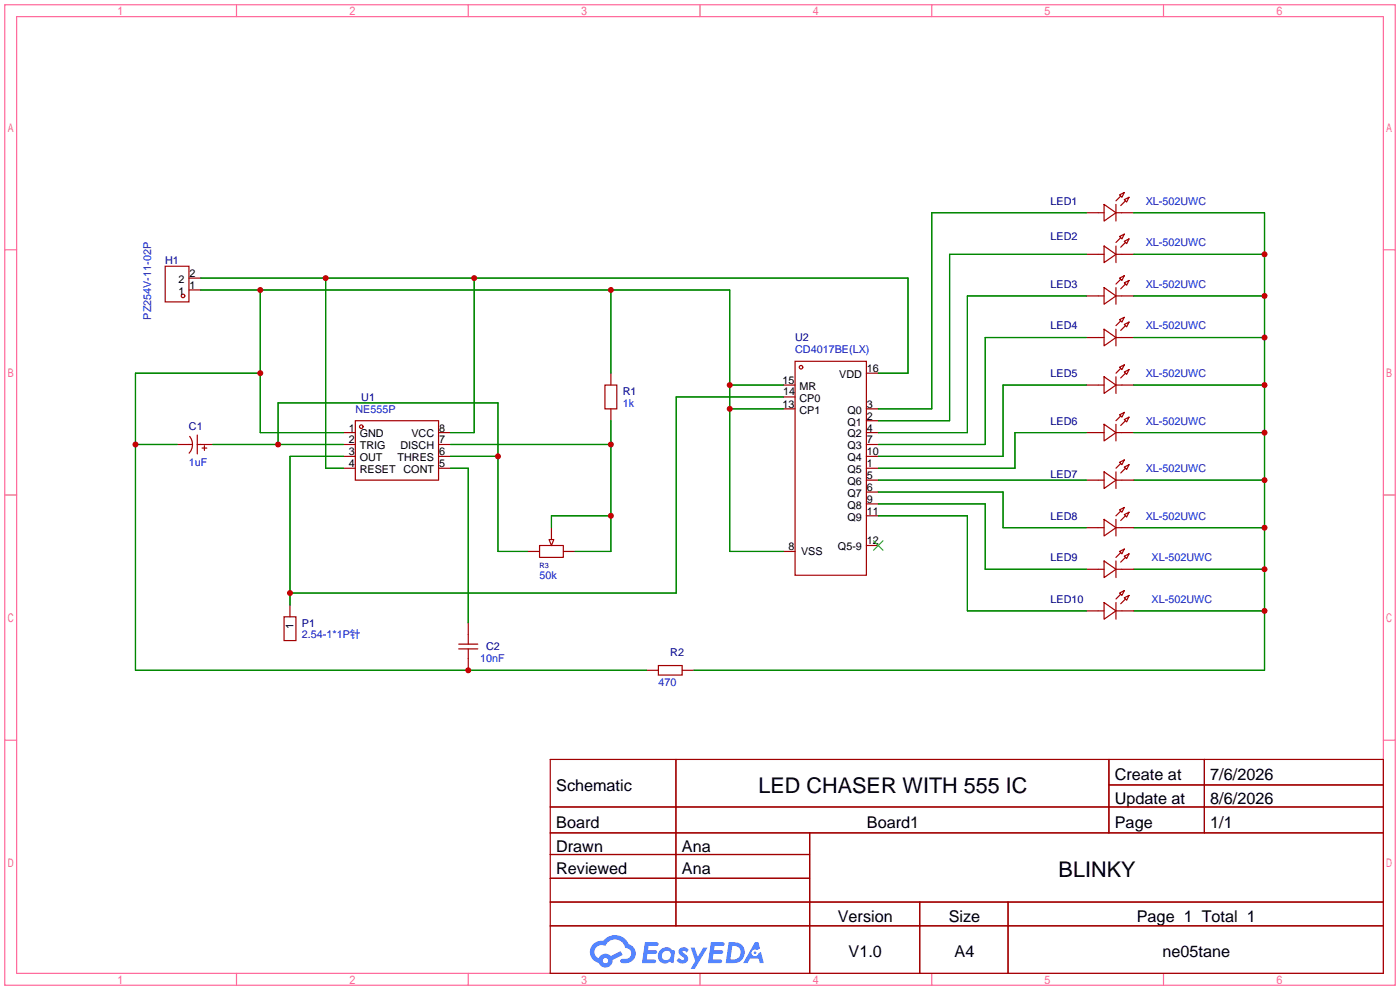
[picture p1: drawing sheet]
<svg xmlns="http://www.w3.org/2000/svg" width="299mm" height="212mm" viewBox="0 0 299 212" stroke-linecap="round" stroke-linejoin="round" font-family="sans-serif">
<g fill="none" stroke="#f69" stroke-width=".25">
<path d="M1 1h297.2v209.6h-297.2zM3.6 3.6h292.1v204.4h-292.1zM50.5 1v2.6M100.1 1v2.6M149.6 1v2.6M199.1 1v2.6M248.7 1v2.6M1 53.4h2.6M295.7 53.4h2.5M1 105.8h2.6M295.7 105.8h2.5M1 158.2h2.6"/>
<path d="M295.7 158.2h2.5M50.5 208v2.6M100.1 208v2.6M149.6 208v2.6M199.1 208v2.6M248.7 208v2.6"/>
</g>
<g fill="none" stroke="#a10000" stroke-width=".25">
<path d="M117.6 162.3h178.1v45.7h-178.1zM117.6 172.5h178.1M117.6 178h178.1M144.5 162.3v35.6M173 178v30M237 162.3v15.7M237 167.8h58.7M257.4 162.3v15.7M117.6 182.6h55.4M117.6 192.8h178.1M117.6 187.7h55.4M117.6 197.9h178.1"/>
<path d="M196.6 192.8v15.2M215.4 192.8v15.2"/>
</g>
<g fill="#5487ff">
<path d="M145.3 202.7a1.3 1.3 0 0 1 1.9 .3l-.4 .6a.54 .54 0 0 0-.9-.2l.1 .2a1.34 1.34 0 0 1 .9 1.8 1.47 1.47 0 0 1-2.3-.1l.5-.6 .8 .5a.31 .31 0 0 0 .4-.3 .31 .31 0 0 0-.3-.4 1.12 1.12 0 0 1-.7-1.8z"/>
<path d="M147.6 202.5h.9l.6 2 1.2-2h.9l-2.7 4.6h-.9l1-1.7z"/>
<path d="M137.8 201.4h1.7a1.31 1.31 0 0 1 1.2 .2 .4 .4 0 0 1-.3 .5l-1.8 .1-.1 .9h1.6a.4 .4 0 0 1 .4 .4 .4 .4 0 0 1-.5 .4h-1.6l-.2 1.2h1.4a.46 .46 0 0 1 .5 0 .46 .46 0 0 1 .1 .5l-.4 .2h-2.6z"/>
<path d="M151.9 201.4h1.7a1.32 1.32 0 0 1 1.2 .2 .39 .39 0 0 1-.3 .5l-1.8 .1-.1 .9h1.6a.4 .4 0 0 1 .4 .4 .4 .4 0 0 1-.4 .4h-1.7l-.2 1.2h1.4a.46 .46 0 0 1 .5 0 .46 .46 0 0 1 .1 .5l-.4 .2h-2.6z"/>
<path d="M161.3 201.4h.8l.3 1.3-.6 .4a.75 .75 0 0 0-1.1 .3 .75 .75 0 0 0 .5 1 .75 .75 0 0 0 .9-.7l.5-.2 .6 2.3h-.8l-.3-.9h-1.8l-.5 .9h-1z"/>
<path d="M155.7 201.4l-.6 4.4h1.5a2.27 2.27 0 0 0 2.6-2.2 2.27 2.27 0 0 0-2.7-2.2zM156.5 202.1a1.5 1.5 0 0 1 1.8 1.6 1.5 1.5 0 0 1-1.9 1.4h-.3z"/>
<path d="M141.2 203a1.6 1.6 0 0 0-.3 2.3 1.6 1.6 0 0 0 2.3 .2l.7 .3 .3-2.4-.1-.3-.5-.1a1.58 1.58 0 0 0-2.4 0zM141.8 203.5a.98 .98 0 0 1 1.6 .4 .98 .98 0 0 1-1.1 1.3 .94 .94 0 0 1-.9-.7 .94 .94 0 0 1 .4-1z"/>
<path d="M126.8 201.8a2.37 2.37 0 0 0 1.1 4 1.54 1.54 0 0 0 1.8 1 1.54 1.54 0 0 0 1.2-1.6l2.2-1.1-.5-.8-2 1a1.57 1.57 0 0 0-2.7 .5 1.5 1.5 0 0 1-.7-2.1 1.5 1.5 0 0 1 2.2-.5 2.23 2.23 0 0 1 2.3-1.4 2.23 2.23 0 0 1 2 1.8 1.16 1.16 0 0 1 1.2 1.1 1.16 1.16 0 0 1-1.1 1.2h-.7a.47 .47 0 0 0-.5 .4 .47 .47 0 0 0 .4 .5 2.17 2.17 0 0 0 2.5-.9 2.17 2.17 0 0 0-.3-2.7l-.8-.4a3.2 3.2 0 0 0-5.5-.7l-1.1 .1zM128.8 205.3a.6 .6 0 0 1 1.2 0 .6 .6 0 0 1-1.2 0z"/>
<circle cx="161.4" cy="203.6" r=".28"/>
</g>
<g fill="none" stroke="#a10000" stroke-width=".25">
<path d="M35.3 56.9h5.1v7.6h-5.1zM40.4 59.4h2.5M232.2 45.5h3.8M232.2 54.4h3.8M236 43.7l2.5 1.8-2.5 1.7zM236 52.6l2.5 1.8-2.5 1.7zM238.5 45.5h3.8M238.5 43.7v3.5M238.5 52.6v3.5M238.5 54.4h3.8M239.3 41.7l1-.6-.5 1.1zM239.3 50.5l1-.5-.5 1.1z"/>
<path d="M239.3 59.4l1-.5-.5 1zM239.5 41.9l-1 1M239.5 50.8l-1 1M239.5 59.7l-1 1M240.3 42.7l1-.5-.5 1zM240.3 51.6l1-.5-.5 1zM240.5 42.9l-1 1M240.5 51.8l-1 1M40.4 62h2.5M130.6 79.8v2.5M169.9 77.2h15.3v45.7h-15.3zM185.2 79.8h2.5"/>
<path d="M232.2 63.2h3.8M232.2 72.1h3.8M236 61.5l2.5 1.7-2.5 1.8zM236 70.4l2.5 1.7-2.5 1.8zM238.5 61.5v3.5M238.5 70.4v3.5M238.5 63.2h3.8M238.5 72.1h3.8M239.3 68.3l1-.5-.5 1zM239.3 78.5l1-.5-.5 1zM239.5 68.6l-1 1M239.5 78.7l-1 1.1"/>
<path d="M240.3 60.5l1-.6-.5 1.1zM240.3 69.3l1-.5-.5 1zM240.3 79.5l1-.5-.5 1zM240.5 60.7l-1 1M240.5 69.6l-1 1M240.5 79.8l-1 1M37.8 95h3.3M40.5 93.3a2.74 2.74 0 0 1-.1 3.6M42.2 95h3.3M42.2 93v4M43.2 95.8h1M43.7 95.2v1.1"/>
<path d="M73.4 92.5h2.5M73.4 95h2.5M73.4 97.5h2.5M75.9 89.9h17.8v12.7h-17.8zM93.7 92.5h2.6M93.7 95h2.6M93.7 97.5h2.6M129.3 82.3h2.5v5.1h-2.5zM130.6 87.4v2.5M167.4 82.3h2.5M167.4 84.8h2.5M167.4 87.4h2.5"/>
<path d="M185.2 92.5h2.5M185.2 95h2.5M185.2 97.5h2.5M185.2 87.4h2.5M185.2 89.9h2.5M232.2 92.5h3.8M232.2 82.3h3.8M236 80.5l2.5 1.8-2.5 1.8zM236 90.7l2.5 1.8-2.5 1.7zM238.5 92.5h3.8M238.5 82.3h3.8M238.5 80.5v3.6"/>
<path d="M238.5 90.7v3.5M239.3 88.6l1-.5-.5 1.1zM239.3 98.8l1-.5-.5 1zM239.5 88.9l-1 1M239.5 99.1l-1 1M240.3 89.7l1-.5-.5 1zM240.3 99.8l1-.5-.5 1zM240.5 89.9l-1 1M73.4 100.1h2.5M93.7 100.1h2.6M112.8 117.9h2.5M115.3 116.6h5.1v2.5h-5.1z"/>
<path d="M117.3 115.3h1.1l-.5 1.3zM117.9 112.8v2.5M120.4 117.9h2.5M167.4 117.9h2.5M185.2 100.1h2.5M185.2 110.2h2.5M185.2 107.7h2.5M185.2 105.2h2.5M185.2 102.6h2.5M185.2 116.6h2.5M232.2 102.6h3.8M232.2 112.8h3.8"/>
<path d="M236 100.8l2.5 1.8-2.5 1.8zM236 111l2.5 1.8-2.5 1.8zM236 119.9l2.5 1.8-2.5 1.7zM238.5 102.6h3.8M238.5 100.8v3.6M238.5 111v3.6M238.5 119.9v3.5M238.5 112.8h3.8M239.3 109l1-.5-.5 1zM239.3 117.9l1-.6-.5 1.1zM239.5 109.2l-1 1M239.5 118.1l-1 1"/>
<path d="M240.3 110l1-.5-.5 1zM240.3 118.9l1-.5-.5 1zM240.5 100.1l-1 1M240.5 110.2l-1 1.1M240.5 119.1l-1 1M60.7 131.8h2.5v5.1h-2.5zM62 129.3v2.5M98 138.7h4.1M98 137.7h4.1M100.1 133.1v4.6M100.1 138.7v4.6M232.2 121.7h3.8"/>
<path d="M232.2 130.6h3.8M236 128.8l2.5 1.8-2.5 1.7zM238.5 128.8v3.5M238.5 121.7h3.8M238.5 130.6h3.8M239.3 126.7l1-.5-.5 1.1zM239.5 127l-1 1M240.3 127.8l1-.5-.5 1zM240.5 128l-1 1M138.2 143.3h2.5M140.7 142.2h5.1v2.1h-5.1zM145.8 143.3h2.5"/>
<circle cx="39.1" cy="63.2" r=".38"/>
<circle cx="171.2" cy="78.5" r=".38"/>
<circle cx="77.2" cy="91.2" r=".38"/>
</g>
<path d="M186.7 115.6l2 2M188.7 115.6l-2 2" fill="none" stroke="#3c3" stroke-width=".25"/>
<g fill="none" stroke="#008700" stroke-width=".25">
<path d="M42.9 59.4h151.2v20.4h-6.4M69.6 59.4v40.7h3.8M101.3 59.4v33.1h-5M232.2 45.5h-33.1v41.9h-11.4M232.2 54.4h-29.3v35.5h-15.2M242.3 45.5h28v97.8h-122M242.3 54.4h28M42.9 62h113.1v55.9h11.4M55.6 79.8h-26.6v63.5h109.2M55.6 62v30.5h17.8M130.6 62v17.8M232.2 63.2h-25.4v29.3h-19.1"/>
<path d="M232.2 72.1h-21.6v22.9h-22.9M242.3 72.1h28M242.3 63.2h28M29 95h8.8M45.5 95h27.9M59.4 95v-8.9h47v31.8h6.4M73.4 97.5h-11.4v31.8M96.3 95h34.3M96.3 97.5h10.1M130.6 89.9v28h-7.7M156 82.3h11.4M156 87.4h11.4"/>
<path d="M167.4 84.8h-22.9v41.9h-82.5M232.2 92.5h-15.3v7.6h-29.2M232.2 82.3h-17.8v15.2h-26.7M242.3 92.5h28M242.3 82.3h28M96.3 100.1h3.8v33M130.6 110.2h-12.7v2.6M187.7 110.2h19.1v20.4h25.4M187.7 107.7h22.9v14h21.6M187.7 105.2h26.7v7.6h17.8M187.7 102.6h44.5M242.3 112.8h28"/>
<path d="M242.3 102.6h28M242.3 130.6h28M242.3 121.7h28"/>
</g>
<g fill="#c00">
<circle cx="101.3" cy="59.4" r=".63"/>
<circle cx="69.6" cy="59.4" r=".63"/>
<circle cx="130.6" cy="95" r=".63"/>
<circle cx="130.6" cy="110.2" r=".63"/>
<circle cx="62" cy="126.7" r=".63"/>
<circle cx="106.4" cy="97.5" r=".63"/>
<circle cx="59.4" cy="95" r=".63"/>
<circle cx="100.1" cy="143.3" r=".63"/>
<circle cx="29" cy="95" r=".63"/>
<circle cx="55.6" cy="79.8" r=".63"/>
<circle cx="55.6" cy="62" r=".63"/>
<circle cx="130.6" cy="62" r=".63"/>
<circle cx="156" cy="82.3" r=".63"/>
<circle cx="156" cy="87.4" r=".63"/>
<circle cx="270.3" cy="130.6" r=".63"/>
<circle cx="270.3" cy="121.7" r=".63"/>
<circle cx="270.3" cy="112.8" r=".63"/>
<circle cx="270.3" cy="102.6" r=".63"/>
<circle cx="270.3" cy="92.5" r=".63"/>
<circle cx="270.3" cy="82.3" r=".63"/>
<circle cx="270.3" cy="72.1" r=".63"/>
<circle cx="270.3" cy="63.2" r=".63"/>
<circle cx="270.3" cy="54.4" r=".63"/>
</g>
<g font-size="4.6">
<text x="162.1" y="169.4">LED CHASER WITH 555 IC</text>
<text x="226.3" y="187.4">BLINKY</text>
</g>
<g font-size="3.5">
<text x="238.3" y="166.7">Create at</text>
<text x="258.7" y="166.7">7/6/2026</text>
<text x="118.9" y="169.1">Schematic</text>
<text x="238.3" y="171.8">Update at</text>
<text x="258.7" y="171.8">8/6/2026</text>
<text x="118.9" y="176.9">Board</text>
<text x="185.3" y="176.9">Board1</text>
<text x="238.3" y="176.9">Page</text>
<text x="258.7" y="176.9">1/1</text>
<text x="118.9" y="182">Drawn</text>
<text x="145.7" y="182">Ana</text>
<text x="118.9" y="186.8">Reviewed</text>
<text x="145.7" y="186.8">Ana</text>
<text x="179.1" y="197">Version</text>
<text x="202.8" y="197">Size</text>
<text x="243" y="197">Page 1 Total 1</text>
<text x="181.4" y="204.6">V1.0</text>
<text x="204" y="204.6">A4</text>
<text x="248.5" y="204.6">ne05tane</text>
</g>
<g font-size="2.3" fill="#000080">
<text x="224.5" y="43.7">LED1</text>
<text x="224.5" y="51.4">LED2</text>
<text x="35.3" y="56.4">H1</text>
<text x="224.5" y="61.5">LED3</text>
<text x="224.5" y="70.4">LED4</text>
<text x="169.9" y="72.9">U2</text>
<text x="224.5" y="80.6">LED5</text>
<text x="77.2" y="85.6">U1</text>
<text x="133.1" y="84.4">R1</text>
<text x="40.4" y="92">C1</text>
<text x="224.5" y="90.7">LED6</text>
<text x="224.5" y="102.2">LED7</text>
<text x="224.5" y="111">LED8</text>
<text x="224.5" y="119.9">LED9</text>
<text x="224.5" y="128.8">LED10</text>
<text x="64.5" y="133.9">P1</text>
<text x="103.9" y="139">C2</text>
<text x="143.3" y="140.3">R2</text>
</g>
<g font-size="2.3" fill="#00f">
<text x="244.9" y="43.7">XL-502UWC</text>
<text x="244.9" y="52.6">XL-502UWC</text>
<text x="244.9" y="61.5">XL-502UWC</text>
<text x="32.3" y="68.3" transform="rotate(-90 32.3 68.3)">PZ254V-11-02P</text>
<text x="244.9" y="70.4">XL-502UWC</text>
<text x="169.9" y="75.5">CD4017BE(LX)</text>
<text x="244.9" y="80.6">XL-502UWC</text>
<text x="75.9" y="88.2">NE555P</text>
<text x="133.1" y="86.9">1k</text>
<text x="244.9" y="90.7">XL-502UWC</text>
<text x="40.4" y="99.6">1uF</text>
<text x="244.9" y="100.9">XL-502UWC</text>
<text x="244.9" y="111">XL-502UWC</text>
<text x="246.1" y="119.9">XL-502UWC</text>
<text x="115.3" y="123.7">50k</text>
<text x="246.1" y="128.8">XL-502UWC</text>
<text x="64.5" y="136.4">2.54-1*1P针</text>
<text x="102.6" y="141.5">10nF</text>
<text x="140.7" y="146.6">470</text>
</g>
<g font-size="2.3">
<text x="40.5" y="59.2">2</text>
<text x="38.2" y="63">1</text>
<text x="38.2" y="60.5">2</text>
<text x="40.5" y="61.7">1</text>
<text x="167.2" y="82.1">15</text>
<text x="170.9" y="83.3">MR</text>
<text x="179.4" y="80.8">VDD</text>
<text x="185.3" y="79.5">16</text>
<text x="167.2" y="87.1">13</text>
<text x="167.4" y="84.4">14</text>
<text x="170.9" y="85.9">CP0</text>
<text x="170.9" y="88.4">CP1</text>
<text x="181.1" y="88.4">Q0</text>
<text x="185.3" y="89.7">2</text>
<text x="185.3" y="87.1">3</text>
<text x="74.5" y="92.2">1</text>
<text x="74.5" y="94.8">2</text>
<text x="76.9" y="93.5">GND</text>
<text x="87.9" y="93.5">VCC</text>
<text x="93.9" y="94.8">7</text>
<text x="93.9" y="92.2">8</text>
<text x="181.1" y="93.5">Q2</text>
<text x="181.1" y="91">Q1</text>
<text x="185.3" y="94.8">7</text>
<text x="185.3" y="92.2">4</text>
<text x="74.5" y="97.3">3</text>
<text x="74.5" y="99.8">4</text>
<text x="76.9" y="96">TRIG</text>
<text x="76.9" y="98.6">OUT</text>
<text x="76.9" y="101.1">RESET</text>
<text x="85" y="98.6">THRES</text>
<text x="85.6" y="96">DISCH</text>
<text x="86.2" y="101.1">CONT</text>
<text x="93.9" y="99.8">5</text>
<text x="93.9" y="97.3">6</text>
<text x="181.1" y="101.1">Q5</text>
<text x="181.1" y="98.6">Q4</text>
<text x="181.1" y="96">Q3</text>
<text x="185.3" y="99.8">1</text>
<text x="185.3" y="97.3">10</text>
<text x="181.1" y="106.2">Q7</text>
<text x="181.1" y="103.7">Q6</text>
<text x="185.3" y="107.5">9</text>
<text x="185.3" y="104.9">6</text>
<text x="185.3" y="102.4">5</text>
<text x="181.1" y="111.3">Q9</text>
<text x="181.1" y="108.7">Q8</text>
<text x="185.3" y="110">11</text>
<text x="168.5" y="117.6">8</text>
<text x="171.2" y="118.7">VSS</text>
<text x="179.1" y="117.6">Q5-9</text>
<text x="185.3" y="116.4">12</text>
<text x="62.8" y="134.4" transform="rotate(-90 62.8 134.4)">1</text>
</g>
<text font-size="1.6" fill="#000080" x="115.3" y="121.4">R3</text>
</svg>
